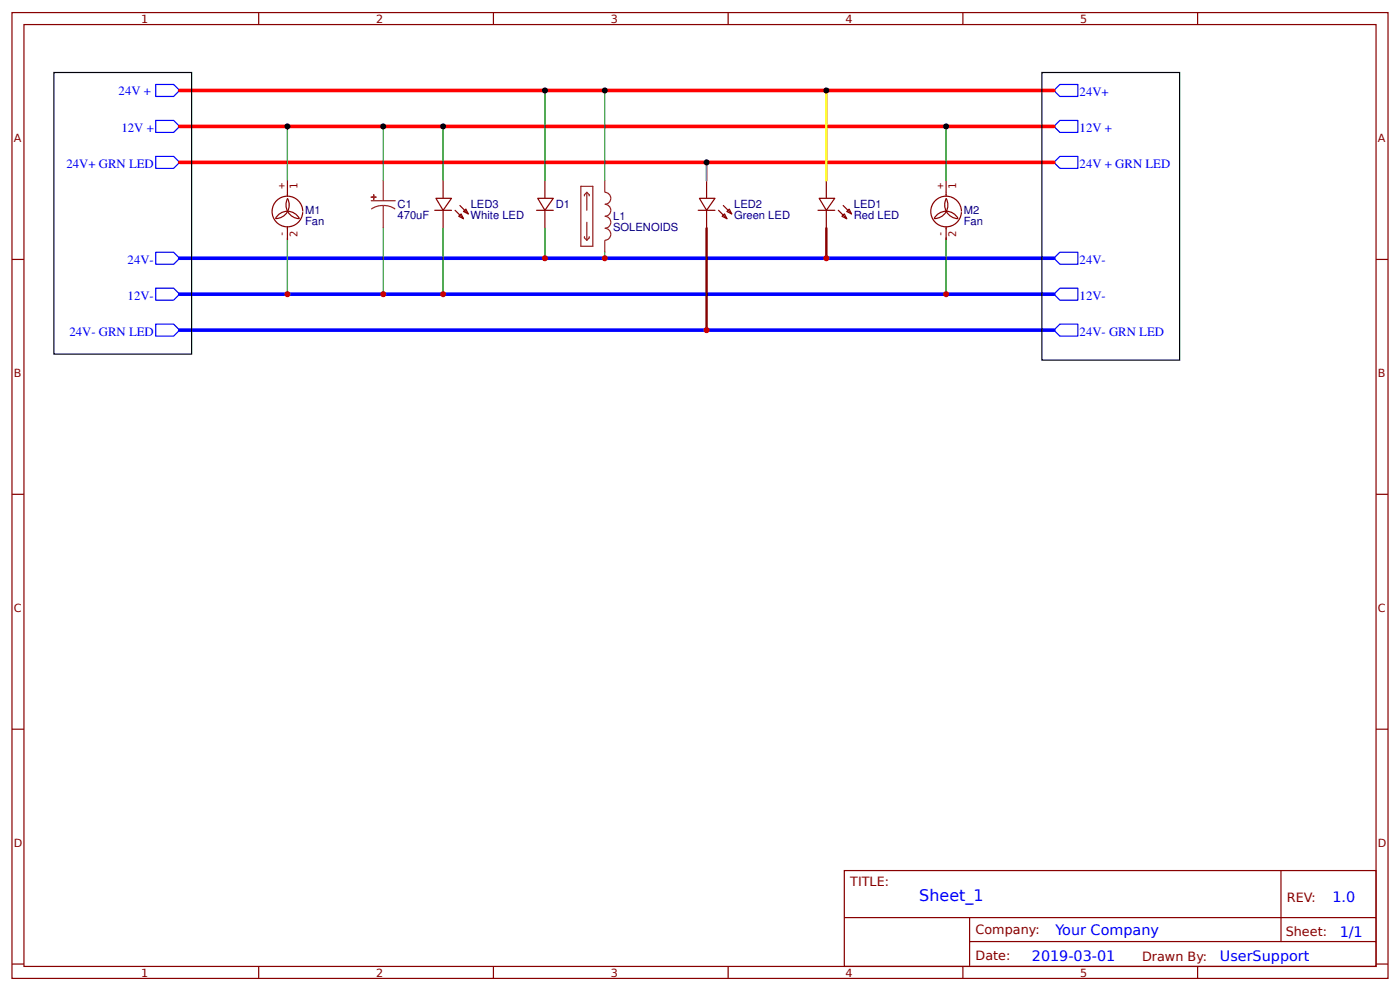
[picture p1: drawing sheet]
<svg xmlns="http://www.w3.org/2000/svg" width="309mm" height="219mm" viewBox="0 0 309 219" stroke-linecap="round" stroke-linejoin="round" font-family="sans-serif">
<g fill="none" stroke="#800" stroke-width=".26">
<path d="M2.6 2.8h304.1v213.2h-304.1zM5.3 5.4h298.7v208h-298.7zM57.1 2.8v2.6M109 2.8v2.6M160.9 2.8v2.6M212.7 2.8v2.6M264.6 2.8v2.6M97.9 39.8v4M120.4 39.8v4M156.1 39.8v4M182.6 39.8v4M2.6 57.3h2.7"/>
<path d="M96 46.4h3.7M96.3 43.8h3.4l-1.8 2.6zM97.9 46.4v4M100.5 46.4l1.9 1.9M101.3 47.8l.6-.6 .5 1.1zM101.6 45.4l1.9 1.8M102.4 46.7l.5-.5 .6 1zM118.5 46.4h3.7M118.8 43.8h3.4l-1.8 2.6zM120.4 46.4v4M154.3 46.4h3.7M154.5 43.8h3.5l-1.9 2.6z"/>
<path d="M156.1 46.4v4M158.7 46.4l1.9 1.9M159.5 47.8l.6-.6 .5 1.1zM159.8 45.4l1.9 1.8M160.6 46.7l.5-.5 .6 1zM180.7 46.4h3.7M181 43.8h3.4l-1.8 2.6zM182.6 46.4v4M185.2 46.4l1.9 1.9M186 47.8l.5-.6 .6 1.1zM186.3 45.4l1.8 1.8M187.1 46.7l.5-.5 .5 1z"/>
<path d="M304 57.3h2.7M2.6 109.1h2.7M304 109.1h2.7M2.6 161h2.7M304 161h2.7M186.5 192.2h117.5v21.2h-117.5zM283 192.2v15.7M2.6 212.9h2.7M57.1 213.4v2.6M109 213.4v2.6M160.9 213.4v2.6M186.6 202.6h117.3"/>
<path d="M212.7 213.4v2.6M214.2 207.9h89.7M214.2 202.6v10.6M264.6 213.4v2.6M304 212.9h2.7"/>
</g>
<g fill="none" stroke="#8d2323" stroke-width=".26">
<path d="M84.7 39.8v4.5M133.6 39.8v2.7a1.32 1.32 0 0 1 1.3 1.3 1.32 1.32 0 0 1-1.3 1.3 1.32 1.32 0 0 1 1.3 1.3 1.32 1.32 0 0 1-1.3 1.4 1.32 1.32 0 0 1 1.3 1.3 1.32 1.32 0 0 1-1.3 1.3 1.32 1.32 0 0 1 1.3 1.3 1.32 1.32 0 0 1-1.3 1.3v2.7M82 44.3h5.3M84.7 45.4l1.4 .2 1.2 .6M84.7 45.4l-1.4 .2-1.3 .6M84.7 45.4v5M128.3 41.1h2.7v13.3h-2.7zM129.1 52.3v.2l.5 .5M129.6 42.5v3.9M129.6 49.1v3.9M129.6 42.5l-.5 .5v.3M129.6 42.5l.6 .5v.3"/>
<path d="M130.2 52.3v.2l-.6 .5"/>
</g>
<g fill="#8d2323" stroke="#8d2323" stroke-width=".26">
<path d="M82 43.5l1.1 .1z"/>
<path d="M82.5 43l.1 1.1z"/>
</g>
<path d="M63.5 39.8v3.5M209 39.8v3.5M63.5 50.1v2.9M63.5 43.8a2.99 2.99 0 0 1-2.6 4.5 2.97 2.97 0 0 1 2.6-1.7 2.97 2.97 0 0 1 2.7 1.7 3.1 3.1 0 0 1-2.7-4.5zM66.9 46.7a3.4 3.4 0 0 0-4.8-3.1 3.4 3.4 0 0 0-.8 5.7 3.4 3.4 0 0 0 5.5-1.8l.1-.7M209 50.1v2.9M209 43.8a2.99 2.99 0 0 1-2.6 4.5M209.1 43.8a3 3 0 0 0 2.6 4.5 2.96 2.96 0 0 0-2.7-1.7 2.96 2.96 0 0 0-2.6 1.7M212.4 46.7a3.4 3.4 0 0 0-4.8-3.1 3.4 3.4 0 0 0-.7 5.7 3.4 3.4 0 0 0 5.4-1.8l.1-.7" fill="none" stroke="#840000" stroke-width=".26"/>
<path d="M34.4 18.7h4l1.3 1.3-1.3 1.3h-4zM234.2 18.7h3.9v2.6h-3.9l-1.4-1.3zM34.4 26.6h4l1.3 1.3-1.3 1.3h-4zM34.4 34.5h4l1.3 1.4-1.3 1.3h-4zM234.2 26.6h3.9v2.6h-3.9l-1.4-1.3zM234.2 34.5h3.9v2.7h-3.9l-1.4-1.3zM34.4 55.7h4l1.3 1.3-1.3 1.3h-4zM234.2 55.7h3.9v2.6h-3.9l-1.4-1.3zM34.4 63.6h4l1.3 1.4-1.3 1.3h-4zM34.4 71.6h4l1.3 1.3-1.3 1.3h-4zM234.2 63.6h3.9v2.7h-3.9l-1.4-1.3zM234.2 71.6h3.9v2.6h-3.9l-1.4-1.3z" fill="none" stroke="#00f" stroke-width=".26"/>
<path d="M39.7 20h193.1M39.7 27.9h193.1M39.7 35.9h193.1" fill="none" stroke="#f00" stroke-width=".79"/>
<path d="M39.7 57h193.1M39.7 65h193.1M39.7 72.9h193.1" fill="none" stroke="#00f" stroke-width=".79"/>
<path d="M120.4 20v19.8M133.6 20v19.8M63.5 27.9v11.9M84.7 27.9v11.9M97.9 27.9v11.9M209 27.9v11.9M63.5 53v12M84.7 50.4v14.6M97.9 50.4v14.6M120.4 50.4v6.6M133.6 55.7v1.3M209 53v12" fill="none" stroke="#080" stroke-width=".26"/>
<path d="M156.1 35.9v3.9" fill="none" stroke="#999" stroke-width=".53"/>
<path d="M156.1 50.4v22.5M182.6 50.4v6.6" fill="none" stroke="#600" stroke-width=".53"/>
<path d="M182.6 20v19.8" fill="none" stroke="#ff0" stroke-width=".53"/>
<g fill="#c00">
<circle cx="120.4" cy="57" r=".66"/>
<circle cx="133.6" cy="57" r=".66"/>
<circle cx="182.6" cy="57" r=".66"/>
<circle cx="156.1" cy="72.9" r=".66"/>
</g>
<circle cx="209" cy="27.9" r=".66" fill="#000"/>
<circle cx="97.9" cy="65" r=".66" fill="#c00"/>
<circle cx="84.7" cy="27.9" r=".66" fill="#000"/>
<circle cx="63.5" cy="65" r=".66" fill="#c00"/>
<circle cx="63.5" cy="27.9" r=".66" fill="#000"/>
<circle cx="84.7" cy="65" r=".66" fill="#c00"/>
<circle cx="97.9" cy="27.9" r=".66" fill="#000"/>
<circle cx="209" cy="65" r=".66" fill="#c00"/>
<g fill="#000">
<circle cx="120.4" cy="20" r=".66"/>
<circle cx="133.6" cy="20" r=".66"/>
<circle cx="182.6" cy="20" r=".66"/>
<circle cx="156.1" cy="35.9" r=".66"/>
</g>
<path d="M11.9 16h30.4v62.2h-30.4zM230.2 16h30.4v63.5h-30.4z" fill="none" stroke="#000" stroke-width=".26"/>
<text font-size="3.5" fill="#00f" x="203.1" y="199">Sheet_1</text>
<g font-size="3.2" fill="#00f">
<text x="294.4" y="199.2">1.0</text>
<text x="233.2" y="206.3">Your Company</text>
<text x="296" y="206.9">1/1</text>
<text x="228" y="212.2">2019-03-01</text>
<text x="269.5" y="212.1">UserSupport</text>
</g>
<g font-size="2.8" fill="#00f">
<text x="26.2" y="21">24V +</text>
<text x="238.5" y="21.3">24V+</text>
<text x="26.8" y="29.2">12V +</text>
<text x="238.5" y="29.2">12V +</text>
<text x="14.7" y="37.2">24V+ GRN LED</text>
<text x="238.5" y="37.2">24V + GRN LED</text>
<text x="28.2" y="58.3">24V-</text>
<text x="238.5" y="58.3">24V-</text>
<text x="28.2" y="66.3">12V-</text>
<text x="238.5" y="66.3">12V-</text>
<text x="15.3" y="74.2">24V- GRN LED</text>
<text x="238.5" y="74.2">24V- GRN LED</text>
</g>
<g font-size="2.8" fill="#800">
<text x="187.9" y="195.7">TITLE:</text>
<text x="284.3" y="199.2">REV:</text>
<text x="215.5" y="206.3">Company:</text>
<text x="284.1" y="206.8">Sheet:</text>
<text x="215.5" y="212.1">Date:</text>
<text x="252.3" y="212.1">Drawn By:</text>
</g>
<g font-size="2.5" fill="#800">
<text x="31.2" y="5">1</text>
<text x="83.1" y="5">2</text>
<text x="134.9" y="5">3</text>
<text x="186.8" y="5">4</text>
<text x="238.7" y="5">5</text>
<text x="3" y="31.4">A</text>
<text x="304.4" y="31.4">A</text>
<text x="3" y="83.2">B</text>
<text x="304.4" y="83.2">B</text>
<text x="3" y="135.1">C</text>
<text x="304.4" y="135.1">C</text>
<text x="3" y="186.9">D</text>
<text x="304.4" y="186.9">D</text>
<text x="31.2" y="215.6">1</text>
<text x="83.1" y="215.6">2</text>
<text x="134.9" y="215.6">3</text>
<text x="186.8" y="215.6">4</text>
<text x="238.7" y="215.6">5</text>
</g>
<g font-size="2.5" fill="#000080">
<text x="67.4" y="47.2">M1</text>
<text x="87.8" y="45.9">C1</text>
<text x="104" y="45.9">LED3</text>
<text x="122.8" y="45.9">D1</text>
<text x="162.2" y="45.9">LED2</text>
<text x="188.6" y="45.9">LED1</text>
<text x="212.9" y="47.2">M2</text>
<text x="67.4" y="49.6">Fan</text>
<text x="87.8" y="48.3">470uF</text>
<text x="104" y="48.3">White LED</text>
<text x="135.5" y="50.9">SOLENOIDS</text>
<text x="135.5" y="48.6">L1</text>
<text x="162.2" y="48.3">Green LED</text>
<text x="188.6" y="48.3">Red LED</text>
<text x="212.9" y="49.6">Fan</text>
</g>
<g font-size="2.3" fill="#840000">
<text x="63" y="41.8" transform="rotate(-90 63 41.8)">+</text>
<text x="65.7" y="41.8" transform="rotate(-90 65.7 41.8)">1</text>
<text x="208.5" y="41.8" transform="rotate(-90 208.5 41.8)">+</text>
<text x="211.3" y="41.8" transform="rotate(-90 211.3 41.8)">1</text>
<text x="63" y="52.4" transform="rotate(-90 63 52.4)">-</text>
<text x="65.7" y="52.4" transform="rotate(-90 65.7 52.4)">2</text>
<text x="208.5" y="52.4" transform="rotate(-90 208.5 52.4)">-</text>
<text x="211.3" y="52.4" transform="rotate(-90 211.3 52.4)">2</text>
</g>
</svg>
